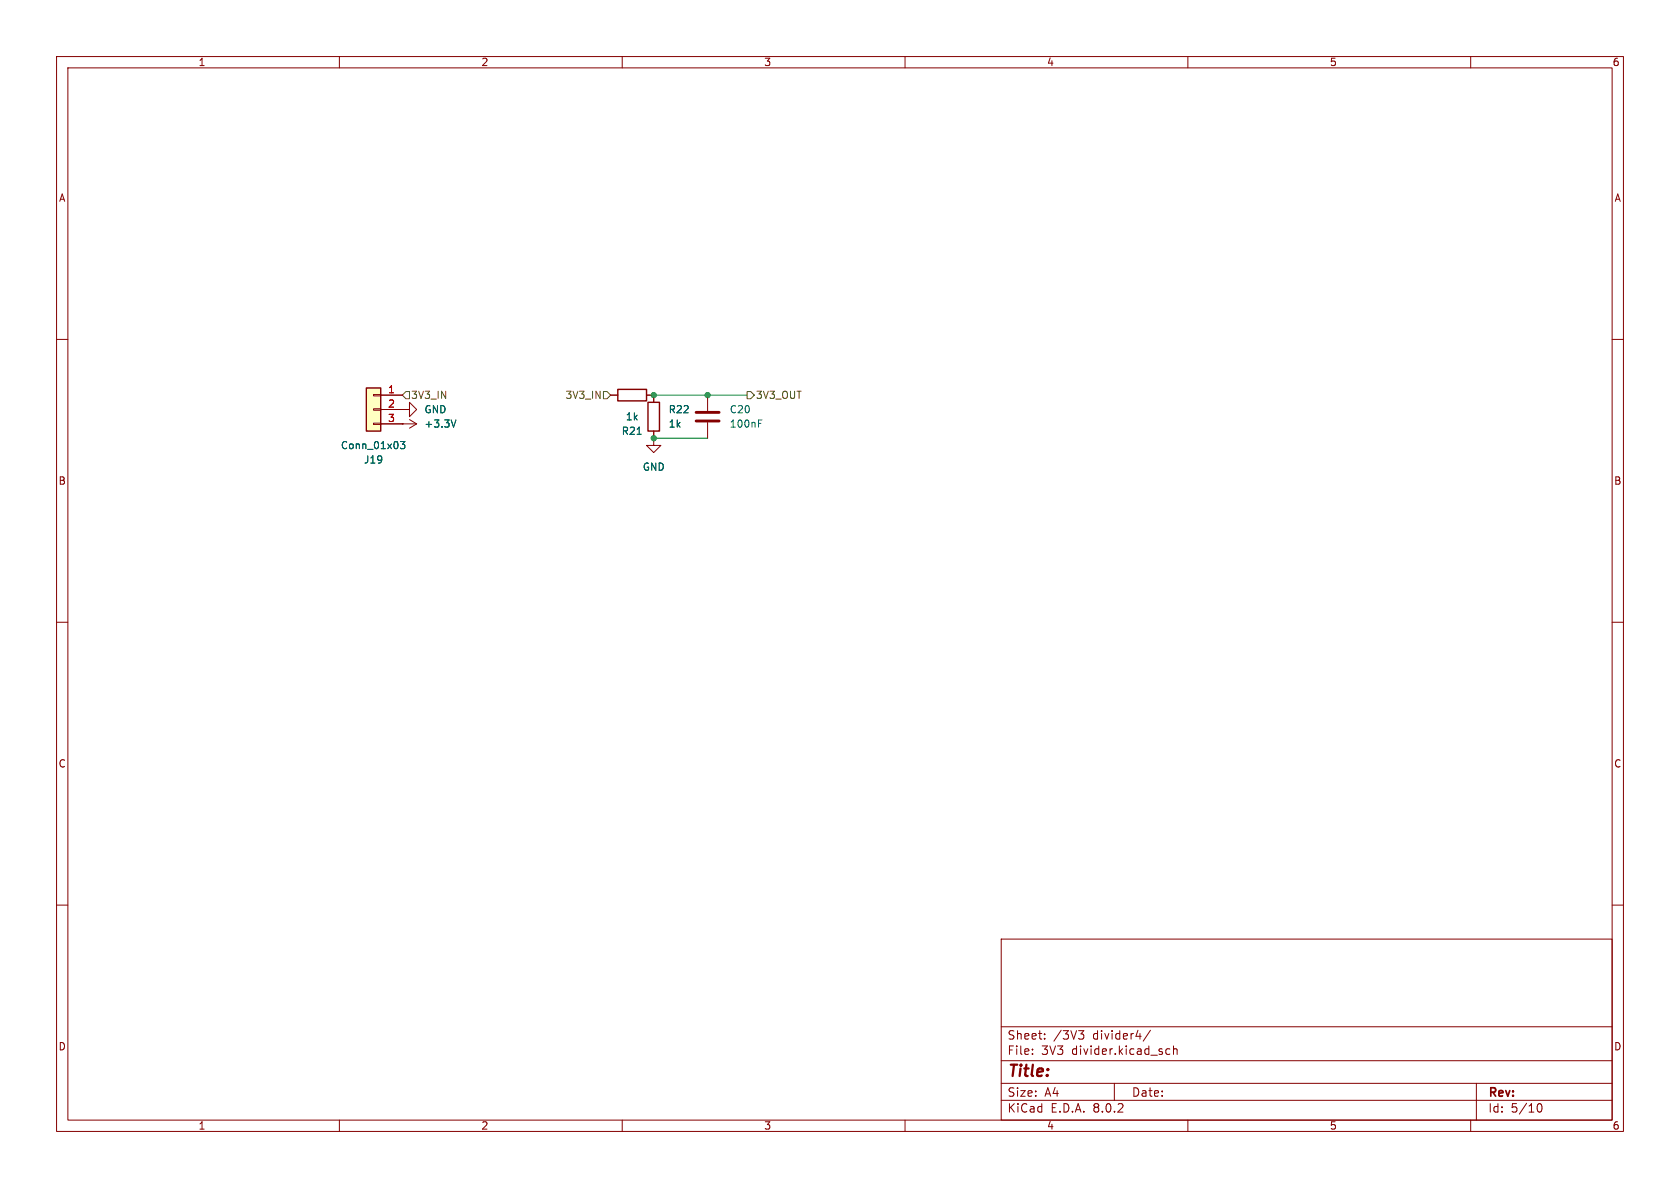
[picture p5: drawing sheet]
(kicad_sch
 (version 20231120)
 (generator "eeschema")
 (generator_version "8.0")
 (paper "A4")
 (lib_symbols
  (symbol "Connector_Generic:Conn_01x03"
   (pin_names
    (offset 1.016) hide) (exclude_from_sim no) (in_bom yes) (on_board yes)
   (property "Reference" "J" (at 0 5.08 0) (effects (font (size 1.27 1.27))))
   (property "Value" "Conn_01x03" (at 0 -5.08 0) (effects (font (size 1.27 1.27))))
   (property "Footprint" "" (at 0 0 0) (effects (font (size 1.27 1.27)) (hide yes)))
   (property "Datasheet" "~" (at 0 0 0) (effects (font (size 1.27 1.27)) (hide yes)))
   (property "Description" "Generic connector, single row, 01x03, script generated (kicad-library-utils/schlib/autogen/connector/)" (at 0 0 0) (effects (font (size 1.27 1.27)) (hide yes)))
   (symbol "Conn_01x03_1_1"
    (rectangle (start -1.27 -2.413) (end 0 -2.667) (stroke (width 0.1524) (type default)) (fill (type none)))
    (rectangle (start -1.27 0.127) (end 0 -0.127) (stroke (width 0.1524) (type default)) (fill (type none)))
    (rectangle (start -1.27 2.667) (end 0 2.413) (stroke (width 0.1524) (type default)) (fill (type none)))
    (rectangle (start -1.27 3.81) (end 1.27 -3.81) (stroke (width 0.254) (type default)) (fill (type background)))
    (pin passive line (at -5.08 2.54 0) (length 3.81) (name "Pin_1" (effects (font (size 1.27 1.27)))) (number "1" (effects (font (size 1.27 1.27)))))
    (pin passive line (at -5.08 0 0) (length 3.81) (name "Pin_2" (effects (font (size 1.27 1.27)))) (number "2" (effects (font (size 1.27 1.27)))))
    (pin passive line (at -5.08 -2.54 0) (length 3.81) (name "Pin_3" (effects (font (size 1.27 1.27)))) (number "3" (effects (font (size 1.27 1.27)))))))
  (symbol "Device:C"
   (pin_numbers hide)
   (pin_names
    (offset 0.254)) (exclude_from_sim no) (in_bom yes) (on_board yes)
   (property "Reference" "C" (at 0.635 2.54 0) (effects (font (size 1.27 1.27)) (justify left)))
   (property "Value" "C" (at 0.635 -2.54 0) (effects (font (size 1.27 1.27)) (justify left)))
   (property "Footprint" "" (at 0.9652 -3.81 0) (effects (font (size 1.27 1.27)) (hide yes)))
   (property "Datasheet" "~" (at 0 0 0) (effects (font (size 1.27 1.27)) (hide yes)))
   (property "Description" "Unpolarized capacitor" (at 0 0 0) (effects (font (size 1.27 1.27)) (hide yes)))
   (symbol "C_0_1"
    (polyline (pts (xy -2.032 -0.762) (xy 2.032 -0.762)) (stroke (width 0.508) (type default)) (fill (type none)))
    (polyline (pts (xy -2.032 0.762) (xy 2.032 0.762)) (stroke (width 0.508) (type default)) (fill (type none))))
   (symbol "C_1_1"
    (pin passive line (at 0 3.81 270) (length 2.794) (name "~" (effects (font (size 1.27 1.27)))) (number "1" (effects (font (size 1.27 1.27)))))
    (pin passive line (at 0 -3.81 90) (length 2.794) (name "~" (effects (font (size 1.27 1.27)))) (number "2" (effects (font (size 1.27 1.27)))))))
  (symbol "Device:R"
   (pin_numbers hide)
   (pin_names
    (offset 0)) (exclude_from_sim no) (in_bom yes) (on_board yes)
   (property "Reference" "R" (at 2.032 0 90) (effects (font (size 1.27 1.27))))
   (property "Value" "R" (at 0 0 90) (effects (font (size 1.27 1.27))))
   (property "Footprint" "" (at -1.778 0 90) (effects (font (size 1.27 1.27)) (hide yes)))
   (property "Datasheet" "~" (at 0 0 0) (effects (font (size 1.27 1.27)) (hide yes)))
   (property "Description" "Resistor" (at 0 0 0) (effects (font (size 1.27 1.27)) (hide yes)))
   (symbol "R_0_1"
    (rectangle (start -1.016 -2.54) (end 1.016 2.54) (stroke (width 0.254) (type default)) (fill (type none))))
   (symbol "R_1_1"
    (pin passive line (at 0 3.81 270) (length 1.27) (name "~" (effects (font (size 1.27 1.27)))) (number "1" (effects (font (size 1.27 1.27)))))
    (pin passive line (at 0 -3.81 90) (length 1.27) (name "~" (effects (font (size 1.27 1.27)))) (number "2" (effects (font (size 1.27 1.27)))))))
  (symbol "power:+3.3V"
   (power)
   (pin_numbers hide)
   (pin_names
    (offset 0) hide) (exclude_from_sim no) (in_bom yes) (on_board yes)
   (property "Reference" "#PWR" (at 0 -3.81 0) (effects (font (size 1.27 1.27)) (hide yes)))
   (property "Value" "+3.3V" (at 0 3.556 0) (effects (font (size 1.27 1.27))))
   (property "Footprint" "" (at 0 0 0) (effects (font (size 1.27 1.27)) (hide yes)))
   (property "Datasheet" "" (at 0 0 0) (effects (font (size 1.27 1.27)) (hide yes)))
   (property "Description" "Power symbol creates a global label with name \"+3.3V\"" (at 0 0 0) (effects (font (size 1.27 1.27)) (hide yes)))
   (symbol "+3.3V_0_1"
    (polyline (pts (xy -0.762 1.27) (xy 0 2.54)) (stroke (width 0) (type default)) (fill (type none)))
    (polyline (pts (xy 0 0) (xy 0 2.54)) (stroke (width 0) (type default)) (fill (type none)))
    (polyline (pts (xy 0 2.54) (xy 0.762 1.27)) (stroke (width 0) (type default)) (fill (type none))))
   (symbol "+3.3V_1_1"
    (pin power_in line (at 0 0 90) (length 0) (name "~" (effects (font (size 1.27 1.27)))) (number "1" (effects (font (size 1.27 1.27)))))))
  (symbol "power:GND"
   (power)
   (pin_numbers hide)
   (pin_names
    (offset 0) hide) (exclude_from_sim no) (in_bom yes) (on_board yes)
   (property "Reference" "#PWR" (at 0 -6.35 0) (effects (font (size 1.27 1.27)) (hide yes)))
   (property "Value" "GND" (at 0 -3.81 0) (effects (font (size 1.27 1.27))))
   (property "Footprint" "" (at 0 0 0) (effects (font (size 1.27 1.27)) (hide yes)))
   (property "Datasheet" "" (at 0 0 0) (effects (font (size 1.27 1.27)) (hide yes)))
   (property "Description" "Power symbol creates a global label with name \"GND\" , ground" (at 0 0 0) (effects (font (size 1.27 1.27)) (hide yes)))
   (symbol "GND_0_1"
    (polyline (pts (xy 0 0) (xy 0 -1.27) (xy 1.27 -1.27) (xy 0 -2.54) (xy -1.27 -1.27) (xy 0 -1.27)) (stroke (width 0) (type default)) (fill (type none))))
   (symbol "GND_1_1"
    (pin power_in line (at 0 0 270) (length 0) (name "~" (effects (font (size 1.27 1.27)))) (number "1" (effects (font (size 1.27 1.27))))))))
 (junction
  (at 115.57 69.85)
  (diameter 0)
  (color 0 0 0 0))
 (junction
  (at 125.095 69.85)
  (diameter 0)
  (color 0 0 0 0))
 (junction
  (at 115.57 77.47)
  (diameter 0)
  (color 0 0 0 0))
 (wire
  (pts (xy 115.57 77.47) (xy 125.095 77.47))
  (stroke (width 0) (type default)))
 (wire
  (pts (xy 125.095 69.85) (xy 132.08 69.85))
  (stroke (width 0) (type default)))
 (wire
  (pts (xy 125.095 69.85) (xy 115.57 69.85))
  (stroke (width 0) (type default)))
 (hierarchical_label "3V3_IN"
  (shape input)
  (at 107.95 69.85 180)
  (fields_autoplaced yes)
  (effects (font (size 1.27 1.27)) (justify right)))
 (hierarchical_label "3V3_OUT"
  (shape output)
  (at 132.08 69.85 0)
  (fields_autoplaced yes)
  (effects (font (size 1.27 1.27)) (justify left)))
 (hierarchical_label "3V3_IN"
  (shape input)
  (at 71.12 69.85 0)
  (fields_autoplaced yes)
  (effects (font (size 1.27 1.27)) (justify left)))
 (symbol
  (lib_id "Connector_Generic:Conn_01x03")
  (at 66.04 72.39 0)
  (mirror y)
  (unit 1)
  (exclude_from_sim no)
  (in_bom yes)
  (on_board yes)
  (dnp no)
  (fields_autoplaced yes)
  (property "Reference" "J19" (at 66.04 81.28 0) (effects (font (size 1.27 1.27))))
  (property "Value" "Conn_01x03" (at 66.04 78.74 0) (effects (font (size 1.27 1.27))))
  (property "Footprint" "Connector_JST:JST_XH_B3B-XH-A_1x03_P2.50mm_Vertical" (at 66.04 72.39 0) (effects (font (size 1.27 1.27)) (hide yes)))
  (property "Datasheet" "~" (at 66.04 72.39 0) (effects (font (size 1.27 1.27)) (hide yes)))
  (property "Description" "Generic connector, single row, 01x03, script generated (kicad-library-utils/schlib/autogen/connector/)" (at 66.04 72.39 0) (effects (font (size 1.27 1.27)) (hide yes)))
  (pin "1")
  (pin "3")
  (pin "2"))
 (symbol
  (lib_id "power:GND")
  (at 71.12 72.39 90)
  (mirror x)
  (unit 1)
  (exclude_from_sim no)
  (in_bom yes)
  (on_board yes)
  (dnp no)
  (fields_autoplaced yes)
  (property "Reference" "#PWR058" (at 77.47 72.39 0) (effects (font (size 1.27 1.27)) (hide yes)))
  (property "Value" "GND" (at 74.93 72.3901 90) (effects (font (size 1.27 1.27)) (justify right)))
  (property "Footprint" "" (at 71.12 72.39 0) (effects (font (size 1.27 1.27)) (hide yes)))
  (property "Datasheet" "" (at 71.12 72.39 0) (effects (font (size 1.27 1.27)) (hide yes)))
  (property "Description" "Power symbol creates a global label with name \"GND\" , ground" (at 71.12 72.39 0) (effects (font (size 1.27 1.27)) (hide yes)))
  (pin "1"))
 (symbol
  (lib_id "Device:R")
  (at 115.57 73.66 180)
  (unit 1)
  (exclude_from_sim no)
  (in_bom yes)
  (on_board yes)
  (dnp no)
  (fields_autoplaced yes)
  (property "Reference" "R22" (at 118.11 72.3899 0) (effects (font (size 1.27 1.27)) (justify right)))
  (property "Value" "1k" (at 118.11 74.9299 0) (effects (font (size 1.27 1.27)) (justify right)))
  (property "Footprint" "RMC_Resistor:R_0805_2012Metric_Pad1.20x1.40mm_HandSolder_L" (at 117.348 73.66 90) (effects (font (size 1.27 1.27)) (hide yes)))
  (property "Datasheet" "~" (at 115.57 73.66 0) (effects (font (size 1.27 1.27)) (hide yes)))
  (property "Description" "Resistor" (at 115.57 73.66 0) (effects (font (size 1.27 1.27)) (hide yes)))
  (pin "1")
  (pin "2"))
 (symbol
  (lib_id "Device:C")
  (at 125.095 73.66 180)
  (unit 1)
  (exclude_from_sim no)
  (in_bom yes)
  (on_board yes)
  (dnp no)
  (fields_autoplaced yes)
  (property "Reference" "C20" (at 128.905 72.3899 0) (effects (font (size 1.27 1.27)) (justify right)))
  (property "Value" "100nF" (at 128.905 74.9299 0) (effects (font (size 1.27 1.27)) (justify right)))
  (property "Footprint" "RMC_Capacitor:C_0805_2012Metric_Pad1.18x1.45mm_HandSolder_L" (at 124.1298 69.85 0) (effects (font (size 1.27 1.27)) (hide yes)))
  (property "Datasheet" "~" (at 125.095 73.66 0) (effects (font (size 1.27 1.27)) (hide yes)))
  (property "Description" "Unpolarized capacitor" (at 125.095 73.66 0) (effects (font (size 1.27 1.27)) (hide yes)))
  (pin "2")
  (pin "1"))
 (symbol
  (lib_id "power:GND")
  (at 115.57 77.47 0)
  (unit 1)
  (exclude_from_sim no)
  (in_bom yes)
  (on_board yes)
  (dnp no)
  (fields_autoplaced yes)
  (property "Reference" "#PWR060" (at 115.57 83.82 0) (effects (font (size 1.27 1.27)) (hide yes)))
  (property "Value" "GND" (at 115.57 82.55 0) (effects (font (size 1.27 1.27))))
  (property "Footprint" "" (at 115.57 77.47 0) (effects (font (size 1.27 1.27)) (hide yes)))
  (property "Datasheet" "" (at 115.57 77.47 0) (effects (font (size 1.27 1.27)) (hide yes)))
  (property "Description" "Power symbol creates a global label with name \"GND\" , ground" (at 115.57 77.47 0) (effects (font (size 1.27 1.27)) (hide yes)))
  (pin "1"))
 (symbol
  (lib_id "Device:R")
  (at 111.76 69.85 90)
  (mirror x)
  (unit 1)
  (exclude_from_sim no)
  (in_bom yes)
  (on_board yes)
  (dnp no)
  (property "Reference" "R21" (at 111.76 76.2 90) (effects (font (size 1.27 1.27))))
  (property "Value" "1k" (at 111.76 73.66 90) (effects (font (size 1.27 1.27))))
  (property "Footprint" "RMC_Resistor:R_0805_2012Metric_Pad1.20x1.40mm_HandSolder_L" (at 111.76 68.072 90) (effects (font (size 1.27 1.27)) (hide yes)))
  (property "Datasheet" "~" (at 111.76 69.85 0) (effects (font (size 1.27 1.27)) (hide yes)))
  (property "Description" "Resistor" (at 111.76 69.85 0) (effects (font (size 1.27 1.27)) (hide yes)))
  (pin "1")
  (pin "2"))
 (symbol
  (lib_id "power:+3.3V")
  (at 71.12 74.93 270)
  (unit 1)
  (exclude_from_sim no)
  (in_bom yes)
  (on_board yes)
  (dnp no)
  (fields_autoplaced yes)
  (property "Reference" "#PWR059" (at 67.31 74.93 0) (effects (font (size 1.27 1.27)) (hide yes)))
  (property "Value" "+3.3V" (at 74.93 74.9299 90) (effects (font (size 1.27 1.27)) (justify left)))
  (property "Footprint" "" (at 71.12 74.93 0) (effects (font (size 1.27 1.27)) (hide yes)))
  (property "Datasheet" "" (at 71.12 74.93 0) (effects (font (size 1.27 1.27)) (hide yes)))
  (property "Description" "Power symbol creates a global label with name \"+3.3V\"" (at 71.12 74.93 0) (effects (font (size 1.27 1.27)) (hide yes)))
  (pin "1")))
